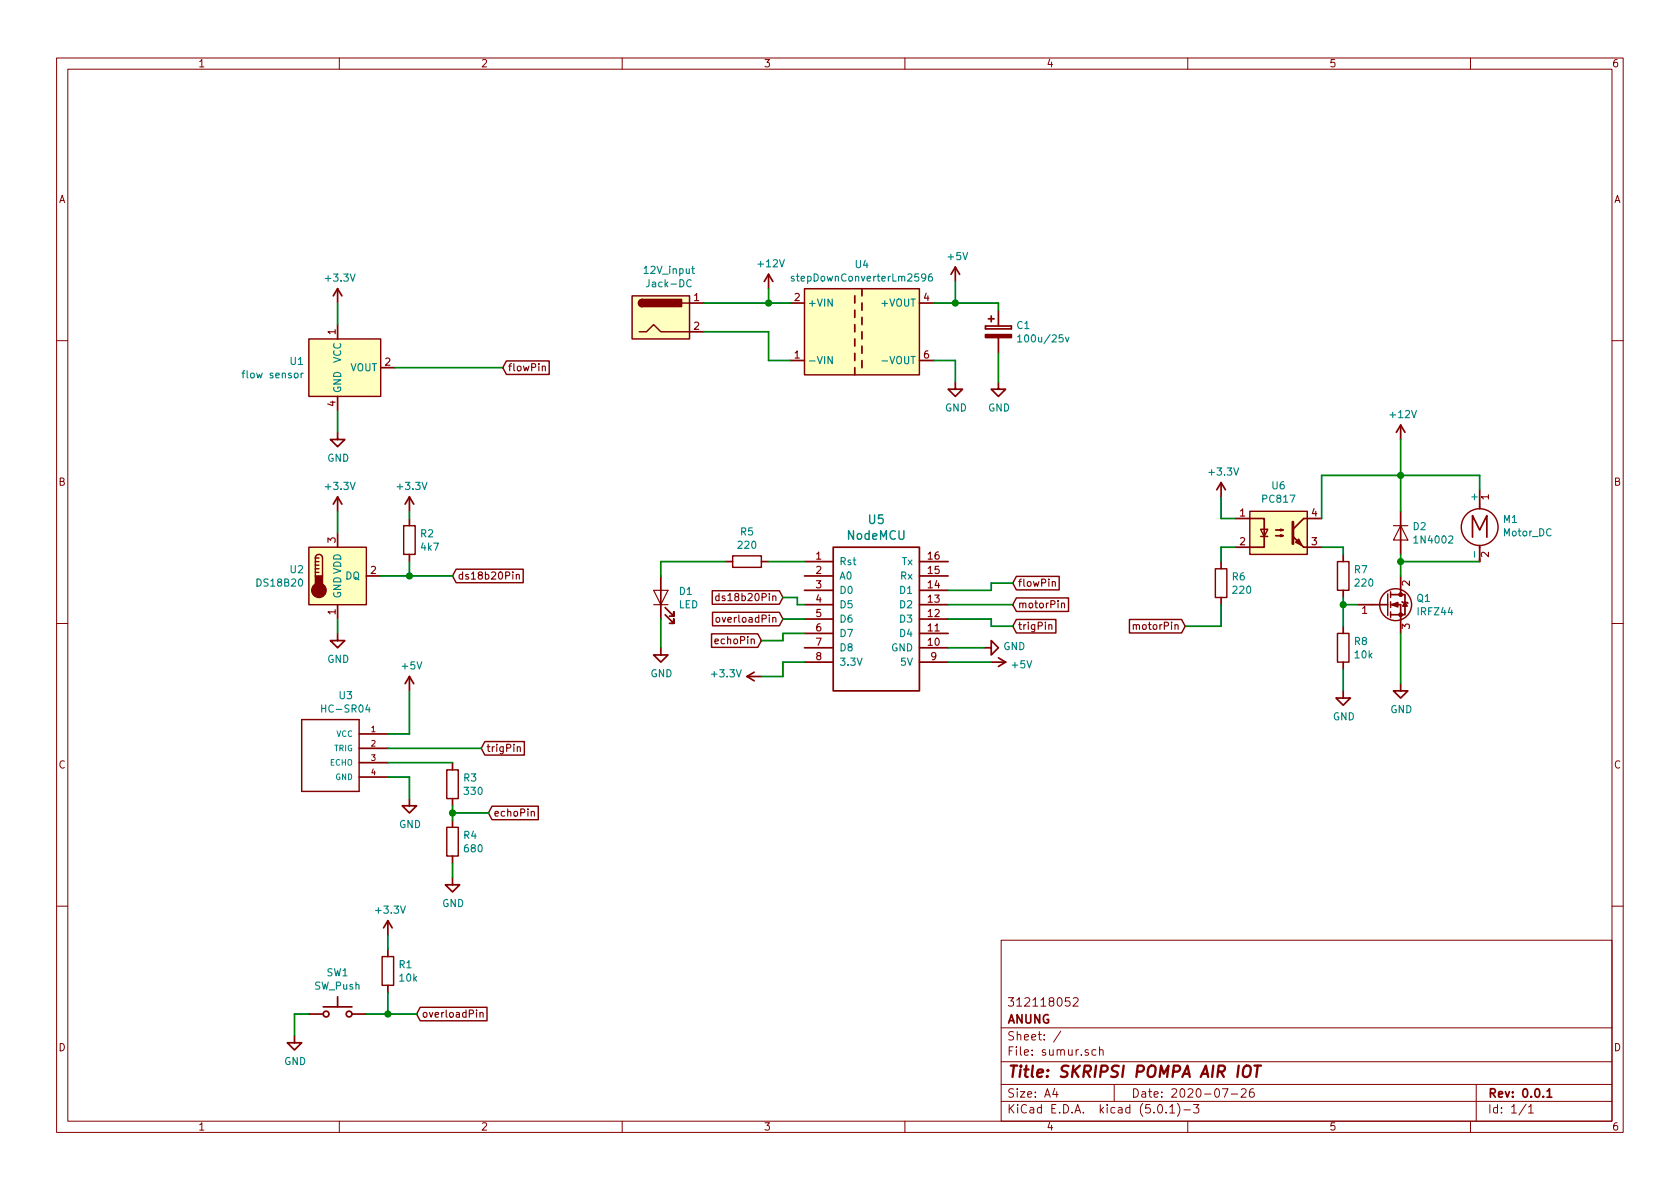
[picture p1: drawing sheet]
EESchema Schematic File Version 4
LIBS:sumur-cache
EELAYER 26 0
EELAYER END
$Descr A4 11693 8268
encoding utf-8
Sheet 1 1
Title "SKRIPSI POMPA AIR IOT"
Date "2020-07-26"
Rev "0.0.1"
Comp "ANUNG"
Comment1 "312118052"
Comment2 ""
Comment3 ""
Comment4 ""
$EndDescr
$Comp
L wemos_mini:WeMos_D1_mini U5
U 1 1
P 6100 4250
F 0 "U5" H 6100 4896 60  0000 C CNN
F 1 "NodeMCU" H 6100 4786 60  0000 C CNN
F 2 "" H 6650 3550 60  0000 C CNN
F 3 "" H 6100 4786 60  0000 C CNN
	1    6100 4250
	1    0    0    -1  
$EndComp
$Comp
L Transistor_FET:IRF3205 Q1
U 1 1
P 9650 4200
F 0 "Q1" H 9856 4247 50  0000 L CNN
F 1 "IRFZ44" H 9856 4154 50  0000 L CNN
F 2 "Package_TO_SOT_THT:TO-220-3_Vertical" H 9900 4125 50  0001 L CIN
F 3 "http://www.irf.com/product-info/datasheets/data/irf3205.pdf" H 9650 4200 50  0001 L CNN
	1    9650 4200
	1    0    0    -1  
$EndComp
$Comp
L Isolator:PC817 U6
U 1 1
P 8900 3700
F 0 "U6" H 8900 4031 50  0000 C CNN
F 1 "PC817" H 8900 3938 50  0000 C CNN
F 2 "Package_DIP:DIP-4_W7.62mm" H 8700 3500 50  0001 L CIN
F 3 "http://www.soselectronic.cz/a_info/resource/d/pc817.pdf" H 8900 3700 50  0001 L CNN
	1    8900 3700
	1    0    0    -1  
$EndComp
$Comp
L Device:R R7
U 1 1
P 9350 4000
F 0 "R7" H 9420 4047 50  0000 L CNN
F 1 "220" H 9420 3954 50  0000 L CNN
F 2 "" V 9280 4000 50  0001 C CNN
F 3 "~" H 9350 4000 50  0001 C CNN
	1    9350 4000
	1    0    0    -1  
$EndComp
$Comp
L Device:R R8
U 1 1
P 9350 4500
F 0 "R8" H 9420 4547 50  0000 L CNN
F 1 "10k" H 9420 4454 50  0000 L CNN
F 2 "" V 9280 4500 50  0001 C CNN
F 3 "~" H 9350 4500 50  0001 C CNN
	1    9350 4500
	1    0    0    -1  
$EndComp
$Comp
L power:GND #PWR019
U 1 1
P 9750 4750
F 0 "#PWR019" H 9750 4500 50  0001 C CNN
F 1 "GND" H 9755 4573 50  0000 C CNN
F 2 "" H 9750 4750 50  0001 C CNN
F 3 "" H 9750 4750 50  0001 C CNN
	1    9750 4750
	1    0    0    -1  
$EndComp
$Comp
L power:GND #PWR017
U 1 1
P 9350 4800
F 0 "#PWR017" H 9350 4550 50  0001 C CNN
F 1 "GND" H 9355 4623 50  0000 C CNN
F 2 "" H 9350 4800 50  0001 C CNN
F 3 "" H 9350 4800 50  0001 C CNN
	1    9350 4800
	1    0    0    -1  
$EndComp
$Comp
L Diode:1N4002 D2
U 1 1
P 9750 3700
F 0 "D2" V 9703 3779 50  0000 L CNN
F 1 "1N4002" V 9796 3779 50  0000 L CNN
F 2 "Diode_THT:D_DO-41_SOD81_P10.16mm_Horizontal" H 9750 3525 50  0001 C CNN
F 3 "http://www.vishay.com/docs/88503/1n4001.pdf" H 9750 3700 50  0001 C CNN
	1    9750 3700
	0    1    1    0   
$EndComp
$Comp
L Motor:Motor_DC M1
U 1 1
P 10300 3600
F 0 "M1" H 10458 3597 50  0000 L CNN
F 1 "Motor_DC" H 10458 3504 50  0000 L CNN
F 2 "" H 10300 3510 50  0001 C CNN
F 3 "~" H 10300 3510 50  0001 C CNN
	1    10300 3600
	1    0    0    -1  
$EndComp
Wire Wire Line
	9350 3850 9350 3800
Wire Wire Line
	9350 3800 9200 3800
Wire Wire Line
	9350 4150 9350 4200
Wire Wire Line
	9450 4200 9350 4200
Connection ~ 9350 4200
Wire Wire Line
	9350 4200 9350 4350
Wire Wire Line
	9750 3850 9750 3900
Wire Wire Line
	10300 3900 9750 3900
Connection ~ 9750 3900
Wire Wire Line
	9750 3900 9750 4000
Wire Wire Line
	9750 3550 9750 3300
Wire Wire Line
	9750 3300 10300 3300
Wire Wire Line
	10300 3300 10300 3400
$Comp
L power:+12V #PWR018
U 1 1
P 9750 3050
F 0 "#PWR018" H 9750 2900 50  0001 C CNN
F 1 "+12V" H 9765 3227 50  0000 C CNN
F 2 "" H 9750 3050 50  0001 C CNN
F 3 "" H 9750 3050 50  0001 C CNN
	1    9750 3050
	1    0    0    -1  
$EndComp
Wire Wire Line
	9750 3050 9750 3300
Connection ~ 9750 3300
Wire Wire Line
	9200 3600 9200 3300
Wire Wire Line
	9200 3300 9750 3300
$Comp
L power:+3.3V #PWR016
U 1 1
P 8500 3450
F 0 "#PWR016" H 8500 3300 50  0001 C CNN
F 1 "+3.3V" H 8515 3627 50  0000 C CNN
F 2 "" H 8500 3450 50  0001 C CNN
F 3 "" H 8500 3450 50  0001 C CNN
	1    8500 3450
	1    0    0    -1  
$EndComp
Wire Wire Line
	8500 3450 8500 3600
Wire Wire Line
	8500 3600 8600 3600
$Comp
L Device:R R6
U 1 1
P 8500 4050
F 0 "R6" H 8570 4097 50  0000 L CNN
F 1 "220" H 8570 4004 50  0000 L CNN
F 2 "" V 8430 4050 50  0001 C CNN
F 3 "~" H 8500 4050 50  0001 C CNN
	1    8500 4050
	1    0    0    -1  
$EndComp
Wire Wire Line
	8500 3900 8500 3800
Wire Wire Line
	8500 3800 8600 3800
Wire Wire Line
	9350 4650 9350 4800
Wire Wire Line
	9750 4750 9750 4400
$Comp
L Sensor_Current:A1363xKTTN-5 U1
U 1 1
P 2350 2550
F 0 "U1" H 2120 2597 50  0000 R CNN
F 1 "flow sensor" H 2120 2504 50  0000 R CNN
F 2 "Sensor_Current:Allegro_SIP-4" H 2700 2450 50  0001 L CIN
F 3 "http://www.allegromicro.com/~/media/Files/Datasheets/A1363-Datasheet.ashx?la=en" H 2350 2550 50  0001 C CNN
	1    2350 2550
	1    0    0    -1  
$EndComp
$Comp
L Sensor_Temperature:DS18B20 U2
U 1 1
P 2350 4000
F 0 "U2" H 2120 4047 50  0000 R CNN
F 1 "DS18B20" H 2120 3954 50  0000 R CNN
F 2 "Package_TO_SOT_THT:TO-92_Inline" H 1350 3750 50  0001 C CNN
F 3 "http://datasheets.maximintegrated.com/en/ds/DS18B20.pdf" H 2200 4250 50  0001 C CNN
	1    2350 4000
	1    0    0    -1  
$EndComp
$Comp
L HC-SR04:HC-SR04 U3
U 1 1
P 2500 5200
F 0 "U3" H 2593 5570 50  0000 C CNN
F 1 "HC-SR04" H 2593 5477 50  0000 C CNN
F 2 "XCVR_HC-SR04" H 2500 5200 50  0001 L BNN
F 3 "Osepp" H 2500 5200 50  0001 L BNN
	1    2500 5200
	-1   0    0    -1  
$EndComp
$Comp
L power:+3.3V #PWR02
U 1 1
P 2350 2100
F 0 "#PWR02" H 2350 1950 50  0001 C CNN
F 1 "+3.3V" H 2365 2277 50  0000 C CNN
F 2 "" H 2350 2100 50  0001 C CNN
F 3 "" H 2350 2100 50  0001 C CNN
	1    2350 2100
	1    0    0    -1  
$EndComp
$Comp
L power:GND #PWR03
U 1 1
P 2350 3000
F 0 "#PWR03" H 2350 2750 50  0001 C CNN
F 1 "GND" H 2355 2823 50  0000 C CNN
F 2 "" H 2350 3000 50  0001 C CNN
F 3 "" H 2350 3000 50  0001 C CNN
	1    2350 3000
	1    0    0    -1  
$EndComp
$Comp
L power:GND #PWR05
U 1 1
P 2350 4400
F 0 "#PWR05" H 2350 4150 50  0001 C CNN
F 1 "GND" H 2355 4223 50  0000 C CNN
F 2 "" H 2350 4400 50  0001 C CNN
F 3 "" H 2350 4400 50  0001 C CNN
	1    2350 4400
	1    0    0    -1  
$EndComp
$Comp
L power:+3.3V #PWR04
U 1 1
P 2350 3550
F 0 "#PWR04" H 2350 3400 50  0001 C CNN
F 1 "+3.3V" H 2365 3727 50  0000 C CNN
F 2 "" H 2350 3550 50  0001 C CNN
F 3 "" H 2350 3550 50  0001 C CNN
	1    2350 3550
	1    0    0    -1  
$EndComp
Wire Wire Line
	2350 3550 2350 3700
Wire Wire Line
	2350 3000 2350 2850
Wire Wire Line
	2350 2250 2350 2100
Wire Wire Line
	2350 4300 2350 4400
$Comp
L power:+3.3V #PWR07
U 1 1
P 2850 3550
F 0 "#PWR07" H 2850 3400 50  0001 C CNN
F 1 "+3.3V" H 2865 3727 50  0000 C CNN
F 2 "" H 2850 3550 50  0001 C CNN
F 3 "" H 2850 3550 50  0001 C CNN
	1    2850 3550
	1    0    0    -1  
$EndComp
$Comp
L Device:R R2
U 1 1
P 2850 3750
F 0 "R2" H 2920 3797 50  0000 L CNN
F 1 "4k7" H 2920 3704 50  0000 L CNN
F 2 "" V 2780 3750 50  0001 C CNN
F 3 "~" H 2850 3750 50  0001 C CNN
	1    2850 3750
	1    0    0    -1  
$EndComp
Wire Wire Line
	2850 3600 2850 3550
Wire Wire Line
	2650 4000 2850 4000
Wire Wire Line
	2850 4000 2850 3900
$Comp
L power:+5V #PWR08
U 1 1
P 2850 4800
F 0 "#PWR08" H 2850 4650 50  0001 C CNN
F 1 "+5V" H 2865 4977 50  0000 C CNN
F 2 "" H 2850 4800 50  0001 C CNN
F 3 "" H 2850 4800 50  0001 C CNN
	1    2850 4800
	1    0    0    -1  
$EndComp
Wire Wire Line
	2700 5100 2850 5100
Wire Wire Line
	2850 5100 2850 4800
$Comp
L power:GND #PWR09
U 1 1
P 2850 5550
F 0 "#PWR09" H 2850 5300 50  0001 C CNN
F 1 "GND" H 2855 5373 50  0000 C CNN
F 2 "" H 2850 5550 50  0001 C CNN
F 3 "" H 2850 5550 50  0001 C CNN
	1    2850 5550
	1    0    0    -1  
$EndComp
Wire Wire Line
	2700 5400 2850 5400
Wire Wire Line
	2850 5400 2850 5550
$Comp
L Device:R R3
U 1 1
P 3150 5450
F 0 "R3" H 3220 5497 50  0000 L CNN
F 1 "330" H 3220 5404 50  0000 L CNN
F 2 "" V 3080 5450 50  0001 C CNN
F 3 "~" H 3150 5450 50  0001 C CNN
	1    3150 5450
	1    0    0    -1  
$EndComp
$Comp
L Device:R R4
U 1 1
P 3150 5850
F 0 "R4" H 3220 5897 50  0000 L CNN
F 1 "680" H 3220 5804 50  0000 L CNN
F 2 "" V 3080 5850 50  0001 C CNN
F 3 "~" H 3150 5850 50  0001 C CNN
	1    3150 5850
	1    0    0    -1  
$EndComp
$Comp
L power:GND #PWR010
U 1 1
P 3150 6100
F 0 "#PWR010" H 3150 5850 50  0001 C CNN
F 1 "GND" H 3155 5923 50  0000 C CNN
F 2 "" H 3150 6100 50  0001 C CNN
F 3 "" H 3150 6100 50  0001 C CNN
	1    3150 6100
	1    0    0    -1  
$EndComp
Wire Wire Line
	2700 5300 3150 5300
Wire Wire Line
	3150 5600 3150 5650
Wire Wire Line
	3150 6000 3150 6100
Text GLabel 3400 5650 2    50   Input ~ 0
echoPin
Wire Wire Line
	3400 5650 3150 5650
Connection ~ 3150 5650
Wire Wire Line
	3150 5650 3150 5700
Text GLabel 3350 5200 2    50   Input ~ 0
trigPin
Wire Wire Line
	3350 5200 2700 5200
Text GLabel 3150 4000 2    50   Input ~ 0
ds18b20Pin
Wire Wire Line
	3150 4000 2850 4000
Connection ~ 2850 4000
Text GLabel 3500 2550 2    50   Input ~ 0
flowPin
Wire Wire Line
	2750 2550 3500 2550
Text GLabel 8250 4350 0    50   Input ~ 0
motorPin
Wire Wire Line
	8250 4350 8500 4350
Wire Wire Line
	8500 4350 8500 4200
$Comp
L Device:LED D1
U 1 1
P 4600 4150
F 0 "D1" V 4639 4029 50  0000 R CNN
F 1 "LED" V 4546 4029 50  0000 R CNN
F 2 "" H 4600 4150 50  0001 C CNN
F 3 "~" H 4600 4150 50  0001 C CNN
	1    4600 4150
	0    -1   -1   0   
$EndComp
$Comp
L Device:R R5
U 1 1
P 5200 3900
F 0 "R5" V 4990 3900 50  0000 C CNN
F 1 "220" V 5083 3900 50  0000 C CNN
F 2 "" V 5130 3900 50  0001 C CNN
F 3 "~" H 5200 3900 50  0001 C CNN
	1    5200 3900
	0    1    1    0   
$EndComp
Wire Wire Line
	4600 4000 4600 3900
Wire Wire Line
	4600 3900 5050 3900
Wire Wire Line
	5350 3900 5600 3900
$Comp
L power:GND #PWR011
U 1 1
P 4600 4500
F 0 "#PWR011" H 4600 4250 50  0001 C CNN
F 1 "GND" H 4605 4323 50  0000 C CNN
F 2 "" H 4600 4500 50  0001 C CNN
F 3 "" H 4600 4500 50  0001 C CNN
	1    4600 4500
	1    0    0    -1  
$EndComp
Wire Wire Line
	4600 4500 4600 4300
Text GLabel 5450 4150 0    50   Input ~ 0
ds18b20Pin
Text GLabel 7050 4350 2    50   Input ~ 0
trigPin
Text GLabel 5300 4450 0    50   Input ~ 0
echoPin
Text GLabel 7050 4050 2    50   Input ~ 0
flowPin
$Comp
L Switch:SW_Push SW1
U 1 1
P 2350 7050
F 0 "SW1" H 2350 7341 50  0000 C CNN
F 1 "SW_Push" H 2350 7248 50  0000 C CNN
F 2 "" H 2350 7250 50  0001 C CNN
F 3 "" H 2350 7250 50  0001 C CNN
	1    2350 7050
	1    0    0    -1  
$EndComp
$Comp
L power:GND #PWR01
U 1 1
P 2050 7200
F 0 "#PWR01" H 2050 6950 50  0001 C CNN
F 1 "GND" H 2055 7023 50  0000 C CNN
F 2 "" H 2050 7200 50  0001 C CNN
F 3 "" H 2050 7200 50  0001 C CNN
	1    2050 7200
	1    0    0    -1  
$EndComp
Text GLabel 2900 7050 2    50   Input ~ 0
overloadPin
Wire Wire Line
	2150 7050 2050 7050
Wire Wire Line
	2050 7050 2050 7200
Wire Wire Line
	2550 7050 2700 7050
$Comp
L Device:R R1
U 1 1
P 2700 6750
F 0 "R1" H 2770 6797 50  0000 L CNN
F 1 "10k" H 2770 6704 50  0000 L CNN
F 2 "" V 2630 6750 50  0001 C CNN
F 3 "~" H 2700 6750 50  0001 C CNN
	1    2700 6750
	1    0    0    -1  
$EndComp
$Comp
L power:+3.3V #PWR06
U 1 1
P 2700 6500
F 0 "#PWR06" H 2700 6350 50  0001 C CNN
F 1 "+3.3V" H 2715 6677 50  0000 C CNN
F 2 "" H 2700 6500 50  0001 C CNN
F 3 "" H 2700 6500 50  0001 C CNN
	1    2700 6500
	1    0    0    -1  
$EndComp
Wire Wire Line
	2700 6500 2700 6600
Wire Wire Line
	2700 7050 2700 6900
Connection ~ 2700 7050
Wire Wire Line
	2700 7050 2900 7050
Text GLabel 5450 4300 0    50   Input ~ 0
overloadPin
$Comp
L Regulator_Switching:TMR_1-0511 U4
U 1 1
P 6000 2300
F 0 "U4" H 6000 2771 50  0000 C CNN
F 1 "stepDownConverterLm2596" H 6000 2678 50  0000 C CNN
F 2 "Converter_DCDC:Converter_DCDC_TRACO_TMR-1-xxxx_Single_THT" H 6000 1950 50  0001 C CNN
F 3 "http://assets.tracopower.com/TMR1/documents/tmr1-datasheet.pdf" H 6000 1800 50  0001 C CNN
	1    6000 2300
	1    0    0    -1  
$EndComp
$Comp
L Connector:Jack-DC 12V_input
U 1 1
P 4600 2200
F 0 "12V_input" H 4657 2531 50  0000 C CNN
F 1 "Jack-DC" H 4657 2438 50  0000 C CNN
F 2 "" H 4650 2160 50  0001 C CNN
F 3 "~" H 4650 2160 50  0001 C CNN
	1    4600 2200
	1    0    0    -1  
$EndComp
Wire Wire Line
	4900 2100 5350 2100
Wire Wire Line
	4900 2300 5350 2300
Wire Wire Line
	5350 2300 5350 2500
Wire Wire Line
	5350 2500 5500 2500
$Comp
L power:+5V #PWR013
U 1 1
P 6650 1950
F 0 "#PWR013" H 6650 1800 50  0001 C CNN
F 1 "+5V" H 6665 2127 50  0000 C CNN
F 2 "" H 6650 1950 50  0001 C CNN
F 3 "" H 6650 1950 50  0001 C CNN
	1    6650 1950
	1    0    0    -1  
$EndComp
Wire Wire Line
	6500 2100 6650 2100
Wire Wire Line
	6650 2100 6650 1950
$Comp
L power:GND #PWR014
U 1 1
P 6650 2650
F 0 "#PWR014" H 6650 2400 50  0001 C CNN
F 1 "GND" H 6655 2473 50  0000 C CNN
F 2 "" H 6650 2650 50  0001 C CNN
F 3 "" H 6650 2650 50  0001 C CNN
	1    6650 2650
	1    0    0    -1  
$EndComp
Wire Wire Line
	6500 2500 6650 2500
Wire Wire Line
	6650 2500 6650 2650
$Comp
L power:+12V #PWR012
U 1 1
P 5350 2000
F 0 "#PWR012" H 5350 1850 50  0001 C CNN
F 1 "+12V" H 5365 2177 50  0000 C CNN
F 2 "" H 5350 2000 50  0001 C CNN
F 3 "" H 5350 2000 50  0001 C CNN
	1    5350 2000
	1    0    0    -1  
$EndComp
Wire Wire Line
	5350 2000 5350 2100
Connection ~ 5350 2100
Wire Wire Line
	5350 2100 5500 2100
$Comp
L Device:CP C1
U 1 1
P 6950 2300
F 0 "C1" H 7071 2347 50  0000 L CNN
F 1 "100u/25v" H 7071 2254 50  0000 L CNN
F 2 "" H 6988 2150 50  0001 C CNN
F 3 "~" H 6950 2300 50  0001 C CNN
	1    6950 2300
	1    0    0    -1  
$EndComp
Wire Wire Line
	6650 2100 6950 2100
Wire Wire Line
	6950 2100 6950 2150
Connection ~ 6650 2100
$Comp
L power:GND #PWR015
U 1 1
P 6950 2650
F 0 "#PWR015" H 6950 2400 50  0001 C CNN
F 1 "GND" H 6955 2473 50  0000 C CNN
F 2 "" H 6950 2650 50  0001 C CNN
F 3 "" H 6950 2650 50  0001 C CNN
	1    6950 2650
	1    0    0    -1  
$EndComp
Wire Wire Line
	6950 2650 6950 2450
Text GLabel 7050 4200 2    50   Input ~ 0
motorPin
$Comp
L power:+5V #PWR?
U 1 1
P 6900 4600
F 0 "#PWR?" H 6900 4450 50  0001 C CNN
F 1 "+5V" V 6915 4731 50  0000 L CNN
F 2 "" H 6900 4600 50  0001 C CNN
F 3 "" H 6900 4600 50  0001 C CNN
	1    6900 4600
	0    1    1    0   
$EndComp
Wire Wire Line
	6900 4600 6600 4600
Wire Wire Line
	7050 4200 6600 4200
Wire Wire Line
	5450 4300 5600 4300
Wire Wire Line
	5300 4450 5450 4450
Wire Wire Line
	5450 4450 5450 4400
Wire Wire Line
	5450 4400 5600 4400
Wire Wire Line
	5600 4200 5550 4200
Wire Wire Line
	5550 4200 5550 4150
Wire Wire Line
	5550 4150 5450 4150
Wire Wire Line
	7050 4050 6900 4050
Wire Wire Line
	6900 4050 6900 4100
Wire Wire Line
	6600 4100 6900 4100
Wire Wire Line
	6900 4300 6900 4350
Wire Wire Line
	6900 4350 7050 4350
Wire Wire Line
	6600 4300 6900 4300
$Comp
L power:+3.3V #PWR?
U 1 1
P 5300 4700
F 0 "#PWR?" H 5300 4550 50  0001 C CNN
F 1 "+3.3V" V 5315 4831 50  0000 L CNN
F 2 "" H 5300 4700 50  0001 C CNN
F 3 "" H 5300 4700 50  0001 C CNN
	1    5300 4700
	0    -1   -1   0   
$EndComp
Wire Wire Line
	5300 4700 5450 4700
Wire Wire Line
	5450 4700 5450 4600
Wire Wire Line
	5450 4600 5600 4600
$Comp
L power:GND #PWR?
U 1 1
P 6850 4500
F 0 "#PWR?" H 6850 4250 50  0001 C CNN
F 1 "GND" V 6855 4369 50  0000 R CNN
F 2 "" H 6850 4500 50  0001 C CNN
F 3 "" H 6850 4500 50  0001 C CNN
	1    6850 4500
	0    -1   -1   0   
$EndComp
Wire Wire Line
	6850 4500 6600 4500
$EndSCHEMATC
